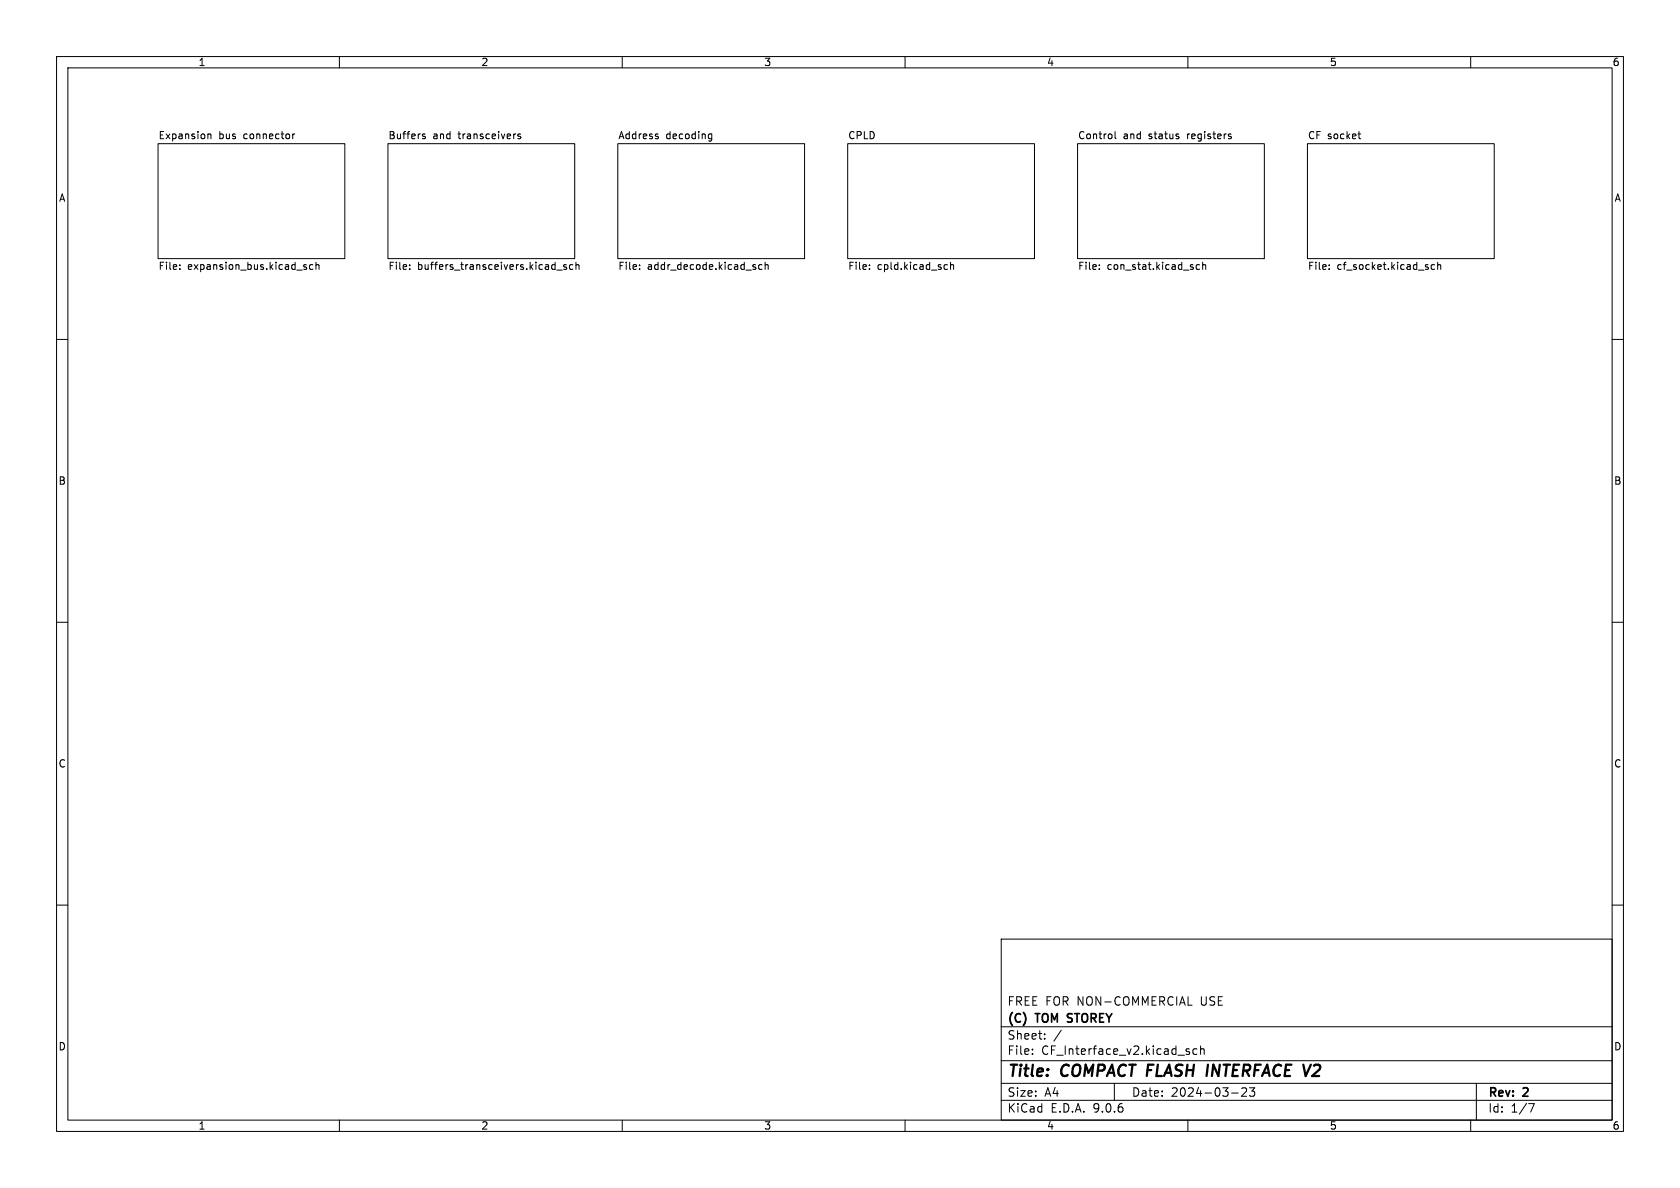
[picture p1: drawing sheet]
<svg xmlns="http://www.w3.org/2000/svg" width="297mm" height="210mm" viewBox="0 0 297 210" stroke-linecap="round" stroke-linejoin="round" font-family="sans-serif">
<g fill="none" stroke="#000" stroke-width=".18">
<path d="M10 10h277v190h-277zM12 12h273v186h-273zM60 10v2M110 10v2M160 10v2M210 10v2M260 10v2M27.9 25.4h33.1v20.3h-33.1zM36.7 23.8l.2-.1h.3l.1 .8M36.7 23.7v.8M51.7 23.7v.8M52.1 23.7l-.4 .2"/>
<path d="M68.6 25.4h33v20.3h-33zM74.7 24l.5 .2v.1l-.2 .2h-.3M74.7 23.7h.5M92 23.7h-.3l-.2 .2 .1 .1 .4 .2v.3h-.5M109.2 25.4h33v20.3h-33zM116.2 24.1l.2 .2-.2 .2M116.2 23.7h.1M125.3 24.5h.5M125.3 23.7h.5M125.8 23.7v1l-.2 .2h-.3M149.9 25.4h33v20.3h-33zM190.5 25.4h33v20.3h-33z"/>
<path d="M197.1 23.3v1l.2 .2M217.3 24.1l.3 .1 .1 .1-.2 .2h-.2M217.3 23.7h.3M231.1 25.4h33.1v20.3h-33.1zM240.1 23.7h.5M240.3 24.5h.3M31.8 47.5v.1M31.8 46.8v.2M53.9 47.2l.3 .1v.1l-.2 .2h-.2M53.9 46.8h.3M55.3 46.8h-.3l-.3 .2 .1 .6h.5M55.9 46.9l.1-.1h.3l.1 .8"/>
<path d="M55.9 46.4v1.2M72.4 46.8v.2M72.4 47.5v.1M98.4 47.7h1M100.1 46.8h-.3l-.2 .2 .1 .1 .4 .2v.3h-.5M101.3 46.8h-.4l-.2 .2 .1 .6h.5M101.8 46.9l.2-.1h.3l.1 .8M101.8 46.4v1.2M113.1 47.5v.1M113.1 46.8v.2M133.6 47.3v.3M134.7 46.8h-.3l-.3 .2 .1 .6h.5"/>
<path d="M135.3 46.9l.1-.1h.3l.1 .8M135.3 46.4v1.2M153.7 47.5v.1M153.7 46.8v.2M167.1 46.8h.4M167.5 47.6h-.4M168 46.9l.2-.1h.3l.1 .8M168 46.4v1.2M194.3 47.5v.1M194.3 46.8v.2M212.1 46.8h-.4l-.2 .2 .1 .6h.5M212.6 46.9l.2-.1h.3l.1 .8"/>
<path d="M212.6 46.4v1.2M235 47.5v.1M235 46.8v.2M253.6 46.8h-.3l-.3 .2 .1 .6h.5M254.2 46.9l.1-.1h.3l.1 .8M254.2 46.4v1.2M10 60h2M285 60h2M10 110h2M285 110h2M10 160h2M177 166h108v32h-108z"/>
<path d="M210 177.7h.7M285 160h2M60 198v2M110 198v2M160 198v2M177 194.5h108M177 191.5h108M177 187.5h108M177 181.5h108M182.5 186.3v.1M182.5 185.5v.1M184.7 183.6v.1"/>
<path d="M184.7 182.8v.1M187.6 182.1l-1.3 2M197 191.5v3M209.9 185.9l.3 .1 .1 .2-.2 .2h-.3M209.9 185.4l.3 .1M210 198v2M211.6 185.5l-.4-.1-.3 .3v.4l.1 .2h.6M212.2 185.5l.3-.1 .3 .1 .1 .9M212.2 184.9v1.5M217.7 193.2h1.2M219.5 192.4l.6-.1 .2 .1 .1 .3-.9 1.1h.9M220.9 192.3h.9l-.5 .6 .4 .1v.7l-.2 .1h-.4l-.2-.1"/>
<path d="M260 198v2M261 191.5v6.5M270.2 195.1h1l-.6 1.5"/>
</g>
<path d="M188.8 179.3v.5M188.7 180.6l.2 .1" fill="none" stroke="#000" stroke-width=".3"/>
<g font-size="2.8">
<text x="178" y="190.9">Title:</text>
<text x="187.7" y="190.9">COMPACT FLASH INTERFACE V2</text>
</g>
<g font-size="2.1">
<text x="178" y="178">FREE FOR NON-COMMERCIAL</text>
<text x="212.4" y="178">USE</text>
<text x="178" y="184">Sheet:</text>
<text x="178" y="181.2">(C)</text>
<text x="183.2" y="181.2">TOM</text>
<text x="189.4" y="181.2">STOREY</text>
<text x="178" y="186.7">File:</text>
<text x="184.1" y="186.7">CF_Interface_v2.kicad_sch</text>
<text x="178" y="196.9">KiCad</text>
<text x="178" y="194.1">Size:</text>
<text x="184.7" y="194.1">A4</text>
<text x="185.7" y="196.9">E.D.A.</text>
<text x="193.3" y="196.9">9.0.6</text>
<text x="200" y="194.1">Date:</text>
<text x="207" y="194.1">2024-03-23</text>
<text x="263" y="194.3">Rev:</text>
<text x="263" y="196.9">Id:</text>
<text x="267.1" y="196.9">1/7</text>
<text x="269.4" y="194.3">2</text>
</g>
<g font-size="1.8">
<text x="35" y="11.9">1</text>
<text x="85" y="11.9">2</text>
<text x="135" y="11.9">3</text>
<text x="185" y="11.9">4</text>
<text x="235" y="11.9">5</text>
<text x="285" y="11.9">6</text>
<text x="27.9" y="24.7">Expansion</text>
<text x="38.7" y="24.7">bus</text>
<text x="43.2" y="24.7">connector</text>
<text x="68.6" y="24.7">Buffers</text>
<text x="76.5" y="24.7">and</text>
<text x="81.1" y="24.7">transceivers</text>
<text x="109.2" y="24.7">Address</text>
<text x="117.7" y="24.7">decoding</text>
<text x="149.9" y="24.7">CPLD</text>
<text x="190.5" y="24.7">Control</text>
<text x="198.6" y="24.7">and</text>
<text x="203.2" y="24.7">status</text>
<text x="210.2" y="24.7">registers</text>
<text x="231.1" y="24.7">CF socket</text>
<text x="10.3" y="35.9">A</text>
<text x="285.3" y="35.9">A</text>
<text x="27.9" y="48">File:</text>
<text x="33.2" y="48">expansion_bus.kicad_sch</text>
<text x="68.6" y="48">File:</text>
<text x="73.8" y="48">buffers_transceivers.kicad_sch</text>
<text x="109.2" y="48">File:</text>
<text x="114.4" y="48">addr_decode.kicad_sch</text>
<text x="149.9" y="48">File:</text>
<text x="155.1" y="48">cpld.kicad_sch</text>
<text x="190.5" y="48">File:</text>
<text x="195.7" y="48">con_stat.kicad_sch</text>
<text x="231.1" y="48">File:</text>
<text x="236.4" y="48">cf_socket.kicad_sch</text>
<text x="10.3" y="85.9">B</text>
<text x="285.3" y="85.9">B</text>
<text x="10.3" y="135.9">C</text>
<text x="285.3" y="135.9">C</text>
<text x="10.3" y="185.9">D</text>
<text x="285.3" y="185.9">D</text>
<text x="35" y="199.9">1</text>
<text x="85" y="199.9">2</text>
<text x="135" y="199.9">3</text>
<text x="185" y="199.9">4</text>
<text x="235" y="199.9">5</text>
<text x="285" y="199.9">6</text>
</g>
</svg>
